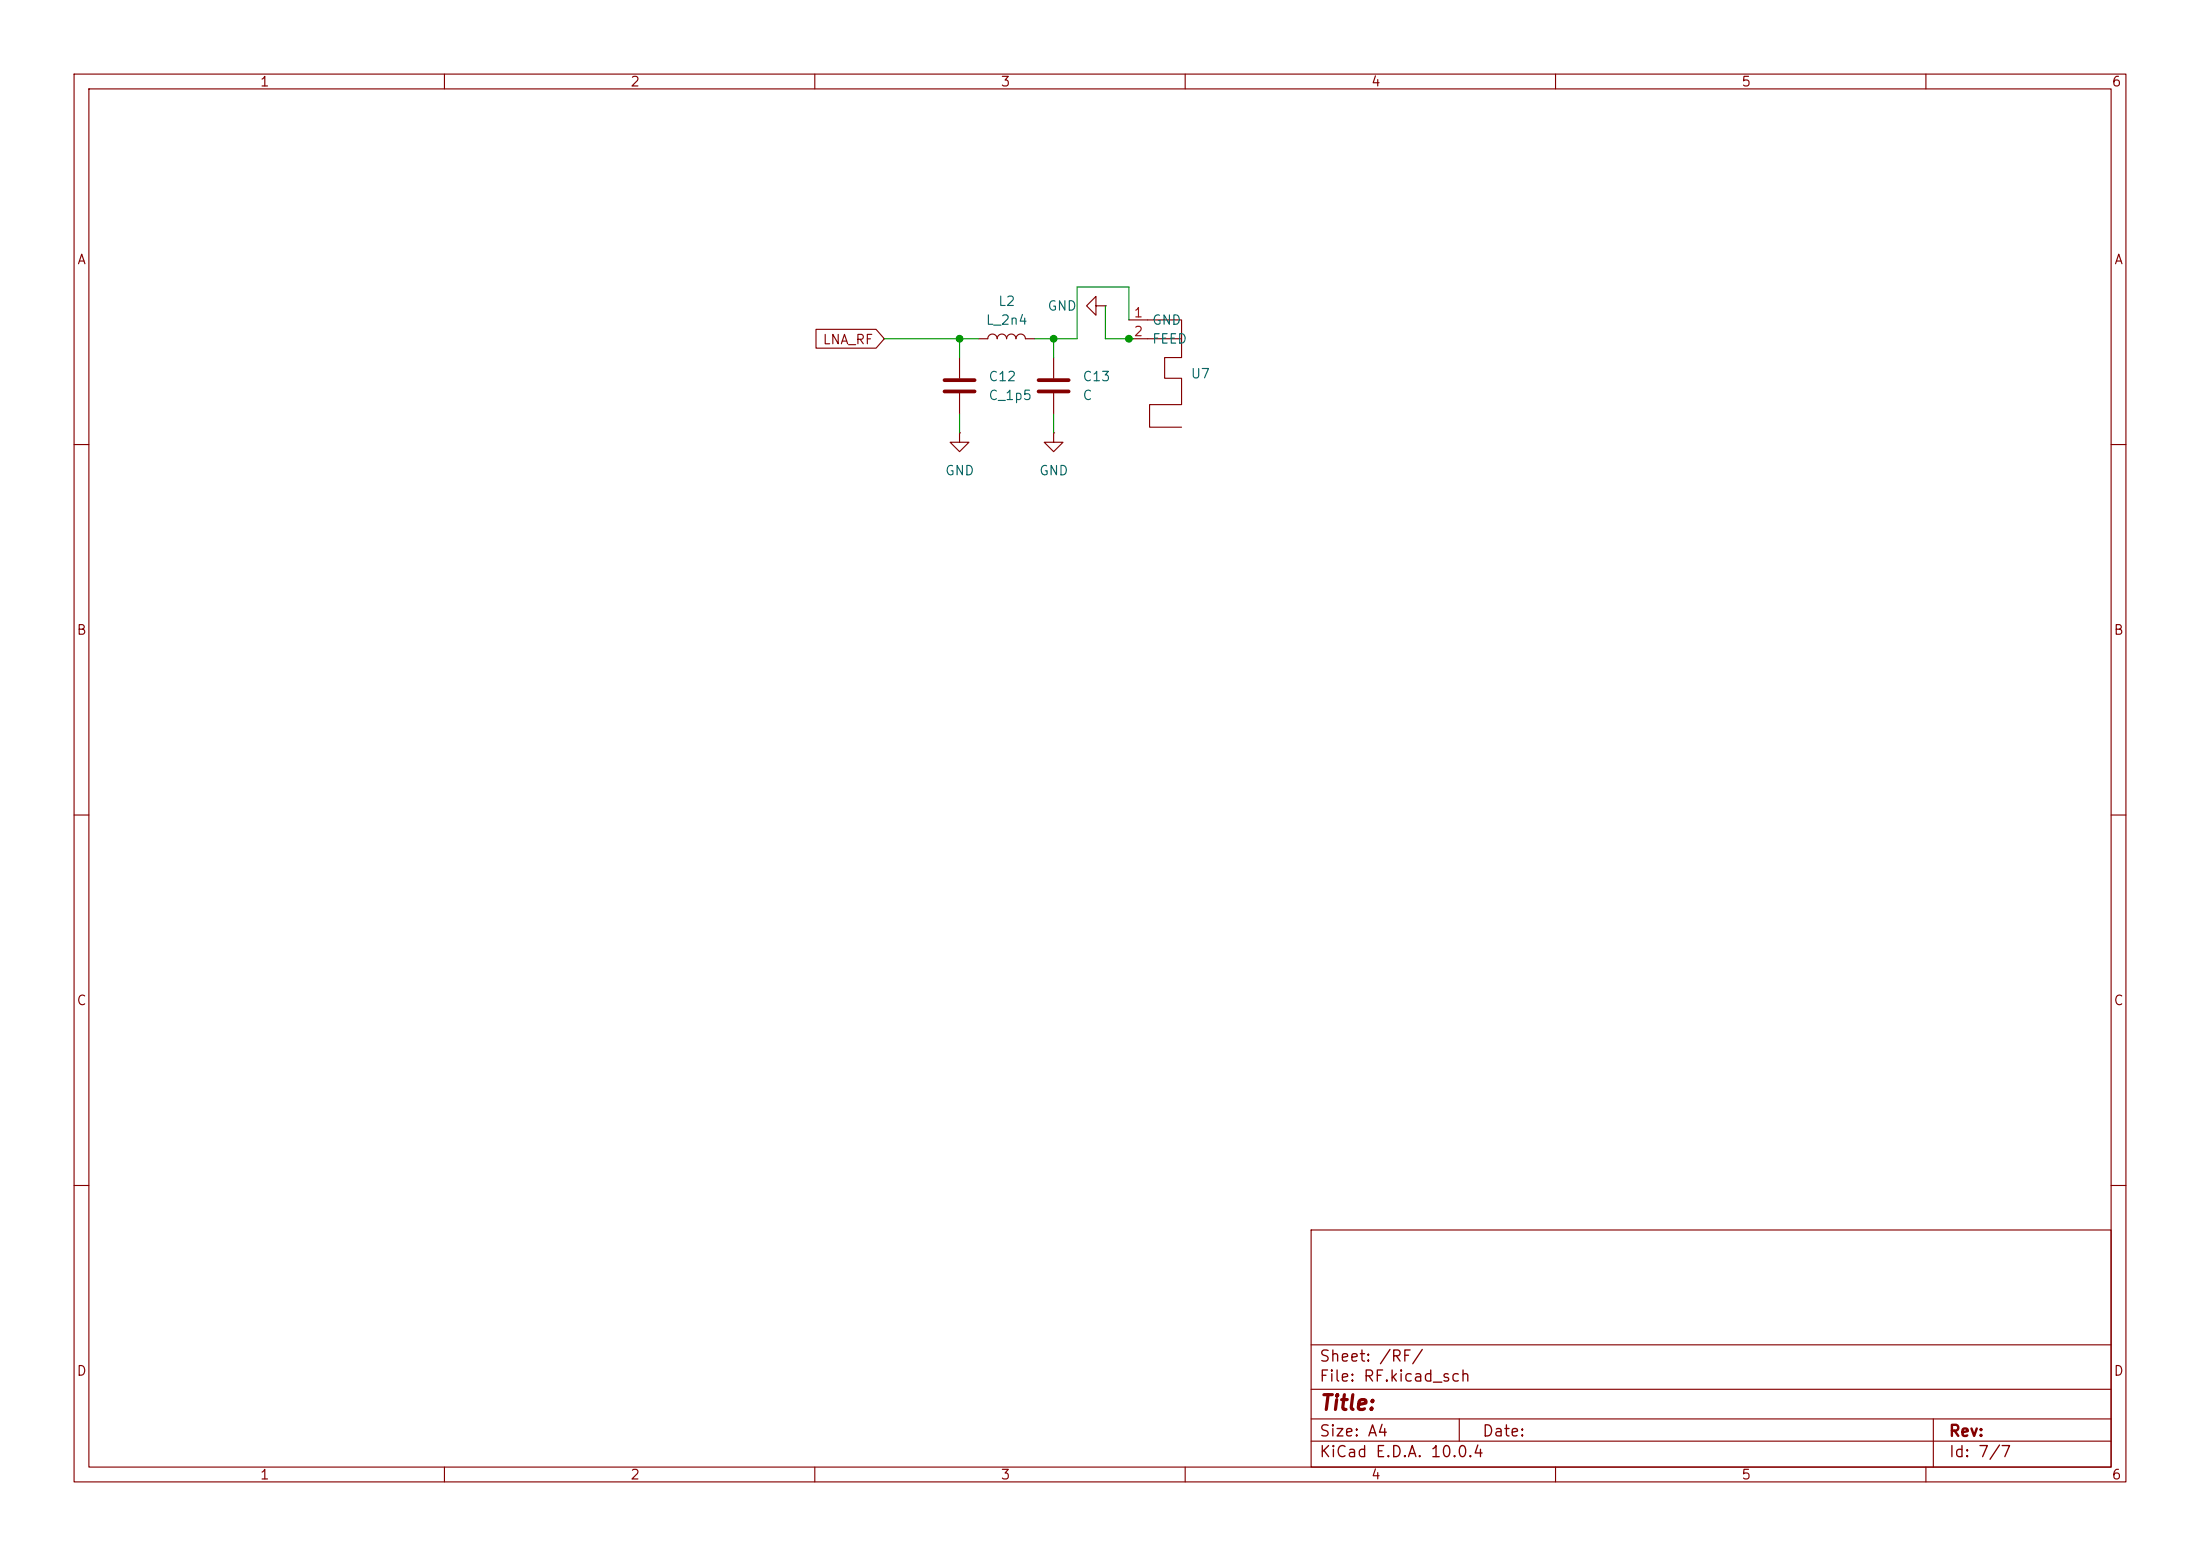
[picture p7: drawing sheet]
<svg xmlns="http://www.w3.org/2000/svg" width="297mm" height="210mm" viewBox="0 0 297 210" stroke-linecap="round" stroke-linejoin="round" font-family="sans-serif">
<g fill="none" stroke="#840000" stroke-width=".15">
<path d="M10 10h277v190h-277zM12 12h273v186h-273zM60 10v2M110 10v2M160 10v2M210 10v2M260 10v2M110.2 44.4h8.1l1.1 1.3-1.1 1.3h-8.1zM129.5 58.4v1.3h1.3l-1.3 1.3-1.2-1.3h1.2M129.5 58.4h.1M129.5 48.3v2.8M129.5 53.1v2.8"/>
<path d="M132.1 45.7h1.2a.64 .64 0 0 1 .7-.6 .64 .64 0 0 1 .6 .6 .64 .64 0 0 1 .7-.6 .64 .64 0 0 1 .6 .6 .64 .64 0 0 1 .6-.6 .64 .64 0 0 1 .7 .6 .64 .64 0 0 1 .6-.6 .64 .64 0 0 1 .6 .6h1.3M142.2 58.4v1.3h1.3l-1.3 1.3-1.2-1.3h1.2M142.2 58.4h.1M142.2 48.3v2.8M142.2 53.1v2.8M148 41.3v-1.3l-1.3 1.3 1.3 1.2v-1.2h1.2M149.2 41.3h.1M152.4 43.2h7.1v5.1h-2.3v2.8h2.3v3.5h-4.3v3.1h4.3M152.4 45.7h7.1M10 60h2M285 60h2M10 110h2"/>
<path d="M285 110h2M10 160h2M177 166h108v32h-108zM285 160h2M60 198v2M110 198v2M160 198v2M177 194.5h108M177 191.5h108M177 187.5h108M177 181.5h108M197 191.5v3"/>
<path d="M210 198v2M260 198v2M261 191.5v6.5"/>
</g>
<path d="M127.5 51.3h4.1M127.5 52.8h4.1M140.2 51.3h4.1M140.2 52.8h4.1" fill="none" stroke="#840000" stroke-width=".51"/>
<path d="M119.4 45.7h12.7M129.5 45.7v2.6M129.5 55.9v2.5M142.2 45.7v2.6M142.2 55.9v2.5M149.2 41.3v4.4h3.8M152.4 43.2v-4.5h-7v7h-5.7" fill="none" stroke="#009600" stroke-width=".15"/>
<g fill="#009600" stroke="#009600" stroke-width=".14">
<circle cx="129.5" cy="45.7" r=".46"/>
<circle cx="142.2" cy="45.7" r=".46"/>
<circle cx="152.4" cy="45.7" r=".46"/>
</g>
<text font-size="2" fill="#840000" x="178" y="190.8">Title:</text>
<g font-size="1.5" fill="#840000">
<text x="178" y="184.2">Sheet: /RF/</text>
<text x="178" y="186.9">File: RF.kicad_sch</text>
<text x="178" y="197.1">KiCad E.D.A. 10.0.4</text>
<text x="178" y="194.3">Size: A4</text>
<text x="200" y="194.3">Date:</text>
<text x="263" y="194.3">Rev:</text>
<text x="263" y="197.1">Id: 7/7</text>
</g>
<g font-size="1.3" fill="#840000">
<text x="35" y="12">1</text>
<text x="85" y="12">2</text>
<text x="135" y="12">3</text>
<text x="185" y="12">4</text>
<text x="235" y="12">5</text>
<text x="285" y="12">6</text>
<text x="10.3" y="36">A</text>
<text x="285.3" y="36">A</text>
<text x="111" y="46.8">LNA_RF</text>
<text x="10.3" y="86">B</text>
<text x="285.3" y="86">B</text>
<text x="10.3" y="136">C</text>
<text x="285.3" y="136">C</text>
<text x="10.3" y="186">D</text>
<text x="285.3" y="186">D</text>
<text x="35" y="200">1</text>
<text x="85" y="200">2</text>
<text x="135" y="200">3</text>
<text x="185" y="200">4</text>
<text x="235" y="200">5</text>
<text x="285" y="200">6</text>
</g>
<g font-size="1.3" fill="#006464">
<text x="134.7" y="41.6">L2</text>
<text x="133" y="44.2">L_2n4</text>
<text x="141.3" y="42.2">GND</text>
<text x="155.4" y="44.2">GND</text>
<text x="155.4" y="46.7">FEED</text>
<text x="133.4" y="51.8">C12</text>
<text x="146.1" y="51.8">C13</text>
<text x="160.7" y="51.4">U7</text>
<text x="133.4" y="54.3">C_1p5</text>
<text x="146.1" y="54.3">C</text>
<text x="127.5" y="64.5">GND</text>
<text x="140.2" y="64.5">GND</text>
</g>
<g font-size="1.3" fill="#a90000">
<text x="153" y="43.2">1</text>
<text x="153" y="45.7">2</text>
</g>
</svg>
